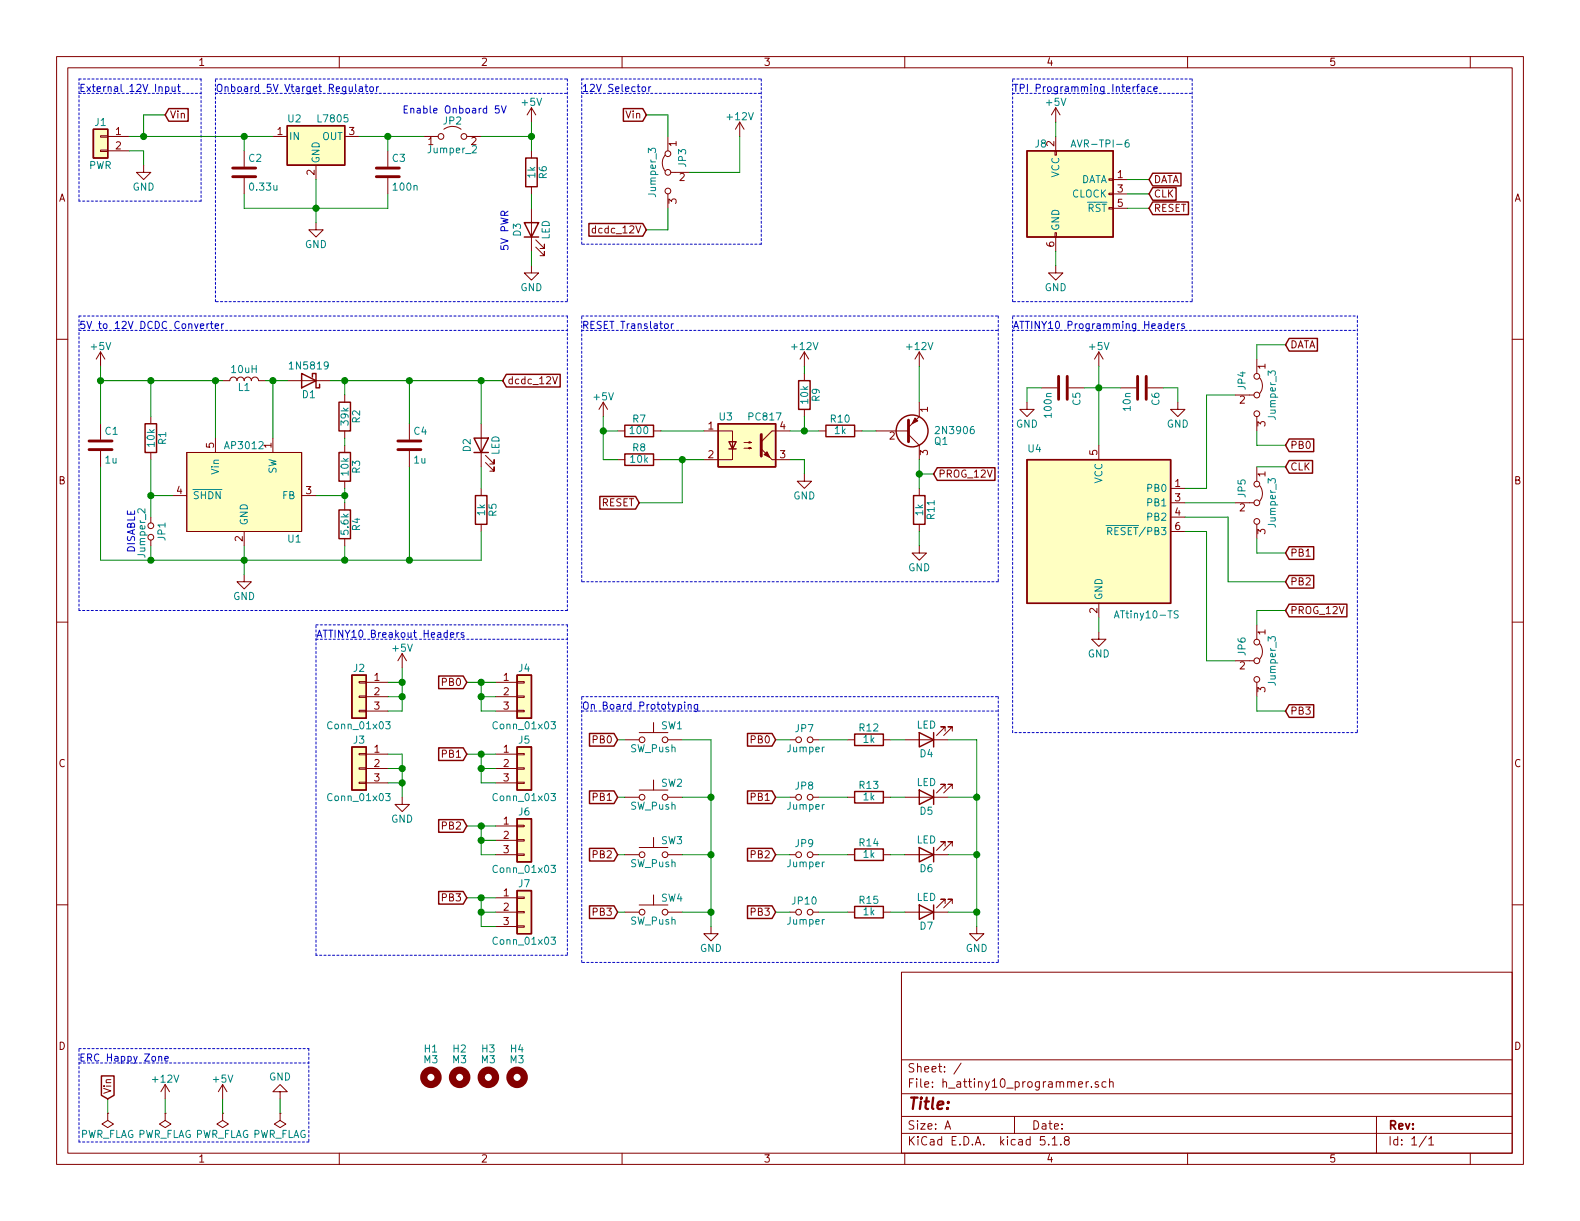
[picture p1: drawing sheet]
EESchema Schematic File Version 4
EELAYER 30 0
EELAYER END
$Descr A 11000 8500
encoding utf-8
Sheet 1 1
Title ""
Date ""
Rev ""
Comp ""
Comment1 ""
Comment2 ""
Comment3 ""
Comment4 ""
$EndDescr
$Comp
L Connector_Generic:Conn_01x02 J1
U 1 1
P 700 950
F 0 "J1" H 700 1050 50  0000 C CNN
F 1 "PWR" H 700 750 50  0000 C CNN
F 2 "TerminalBlock:TerminalBlock_bornier-2_P5.08mm" H 700 950 50  0001 C CNN
F 3 "~" H 700 950 50  0001 C CNN
	1    700  950 
	-1   0    0    -1  
$EndComp
$Comp
L power:GND #PWR02
U 1 1
P 1000 1150
F 0 "#PWR02" H 1000 900 50  0001 C CNN
F 1 "GND" H 1000 1000 50  0000 C CNN
F 2 "" H 1000 1150 50  0001 C CNN
F 3 "" H 1000 1150 50  0001 C CNN
	1    1000 1150
	1    0    0    -1  
$EndComp
Wire Wire Line
	900  1050 1000 1050
Wire Wire Line
	1000 1050 1000 1150
Text Notes 550  650  0    50   ~ 0
External 12V Input
Wire Notes Line
	550  650  1400 650 
Wire Notes Line
	1400 1400 550  1400
Wire Notes Line
	550  1400 550  550 
Wire Notes Line
	550  550  1400 550 
Wire Notes Line
	1400 550  1400 1400
$Comp
L power:+12V #PWR08
U 1 1
P 5150 950
F 0 "#PWR08" H 5150 800 50  0001 C CNN
F 1 "+12V" H 5150 1090 50  0000 C CNN
F 2 "" H 5150 950 50  0001 C CNN
F 3 "" H 5150 950 50  0001 C CNN
	1    5150 950 
	1    0    0    -1  
$EndComp
$Comp
L Regulator_Linear:L7805 U2
U 1 1
P 2200 950
F 0 "U2" H 2050 1075 50  0000 C CNN
F 1 "L7805" H 2200 1075 50  0000 L CNN
F 2 "Package_TO_SOT_THT:TO-220-3_Vertical" H 2225 800 50  0001 L CIN
F 3 "http://www.st.com/content/ccc/resource/technical/document/datasheet/41/4f/b3/b0/12/d4/47/88/CD00000444.pdf/files/CD00000444.pdf/jcr:content/translations/en.CD00000444.pdf" H 2200 900 50  0001 C CNN
	1    2200 950 
	1    0    0    -1  
$EndComp
$Comp
L Device:C C2
U 1 1
P 1700 1200
F 0 "C2" H 1725 1300 50  0000 L CNN
F 1 "0.33u" H 1725 1100 50  0000 L CNN
F 2 "Capacitor_THT:CP_Radial_D5.0mm_P2.50mm" H 1738 1050 50  0001 C CNN
F 3 "~" H 1700 1200 50  0001 C CNN
	1    1700 1200
	1    0    0    -1  
$EndComp
$Comp
L Device:C C3
U 1 1
P 2700 1200
F 0 "C3" H 2725 1300 50  0000 L CNN
F 1 "100n" H 2725 1100 50  0000 L CNN
F 2 "Capacitor_THT:C_Disc_D4.3mm_W1.9mm_P5.00mm" H 2738 1050 50  0001 C CNN
F 3 "~" H 2700 1200 50  0001 C CNN
	1    2700 1200
	1    0    0    -1  
$EndComp
Wire Wire Line
	1900 950  1700 950 
Wire Wire Line
	1700 950  1700 1050
Wire Wire Line
	2500 950  2700 950 
Wire Wire Line
	2700 950  2700 1050
Wire Wire Line
	2700 1350 2700 1450
Wire Wire Line
	2700 1450 2200 1450
Wire Wire Line
	1700 1450 1700 1350
Wire Wire Line
	2200 1250 2200 1450
Connection ~ 2200 1450
Wire Wire Line
	2200 1450 1700 1450
$Comp
L power:GND #PWR04
U 1 1
P 2200 1550
F 0 "#PWR04" H 2200 1300 50  0001 C CNN
F 1 "GND" H 2200 1400 50  0000 C CNN
F 2 "" H 2200 1550 50  0001 C CNN
F 3 "" H 2200 1550 50  0001 C CNN
	1    2200 1550
	1    0    0    -1  
$EndComp
Wire Wire Line
	2200 1550 2200 1450
Text Notes 1500 650  0    50   ~ 0
Onboard 5V Vtarget Regulator
Wire Wire Line
	3350 3250 3350 3400
Connection ~ 2850 2650
Wire Wire Line
	3350 2650 3350 2950
Wire Wire Line
	2850 2650 3350 2650
$Comp
L Device:R R5
U 1 1
P 3350 3550
F 0 "R5" V 3430 3550 50  0000 C CNN
F 1 "1k" V 3350 3550 50  0000 C CNN
F 2 "Resistor_THT:R_Axial_DIN0207_L6.3mm_D2.5mm_P10.16mm_Horizontal" V 3280 3550 50  0001 C CNN
F 3 "~" H 3350 3550 50  0001 C CNN
	1    3350 3550
	1    0    0    -1  
$EndComp
$Comp
L Device:LED D2
U 1 1
P 3350 3100
F 0 "D2" H 3350 3200 50  0000 C CNN
F 1 "LED" H 3350 3000 50  0000 C CNN
F 2 "LED_THT:LED_D5.0mm" H 3350 3100 50  0001 C CNN
F 3 "~" H 3350 3100 50  0001 C CNN
	1    3350 3100
	0    -1   -1   0   
$EndComp
Connection ~ 2400 2650
Wire Wire Line
	2850 2650 2850 2950
Wire Wire Line
	2400 2650 2850 2650
Wire Wire Line
	2300 2650 2400 2650
Connection ~ 1900 2650
Wire Wire Line
	1900 2650 2000 2650
$Comp
L Device:D_Schottky D1
U 1 1
P 2150 2650
F 0 "D1" H 2150 2750 50  0000 C CNN
F 1 "1N5819" H 2150 2550 50  0000 C CNN
F 2 "Diode_THT:D_DO-41_SOD81_P10.16mm_Horizontal" H 2150 2650 50  0001 C CNN
F 3 "~" H 2150 2650 50  0001 C CNN
	1    2150 2650
	-1   0    0    1   
$EndComp
Wire Wire Line
	2400 2650 2400 2750
Wire Wire Line
	2400 3450 2400 3400
Connection ~ 2400 3450
Wire Wire Line
	2200 3450 2400 3450
Wire Wire Line
	2400 3500 2400 3450
Wire Wire Line
	2400 3050 2400 3100
$Comp
L Device:R R4
U 1 1
P 2400 3650
F 0 "R4" V 2480 3650 50  0000 C CNN
F 1 "5.6k" V 2400 3650 50  0000 C CNN
F 2 "Resistor_THT:R_Axial_DIN0207_L6.3mm_D2.5mm_P10.16mm_Horizontal" V 2330 3650 50  0001 C CNN
F 3 "~" H 2400 3650 50  0001 C CNN
	1    2400 3650
	1    0    0    -1  
$EndComp
$Comp
L Device:R R3
U 1 1
P 2400 3250
F 0 "R3" V 2480 3250 50  0000 C CNN
F 1 "10k" V 2400 3250 50  0000 C CNN
F 2 "Resistor_THT:R_Axial_DIN0207_L6.3mm_D2.5mm_P10.16mm_Horizontal" V 2330 3250 50  0001 C CNN
F 3 "~" H 2400 3250 50  0001 C CNN
	1    2400 3250
	1    0    0    -1  
$EndComp
$Comp
L Device:R R2
U 1 1
P 2400 2900
F 0 "R2" V 2480 2900 50  0000 C CNN
F 1 "39k" V 2400 2900 50  0000 C CNN
F 2 "Resistor_THT:R_Axial_DIN0207_L6.3mm_D2.5mm_P10.16mm_Horizontal" V 2330 2900 50  0001 C CNN
F 3 "~" H 2400 2900 50  0001 C CNN
	1    2400 2900
	1    0    0    -1  
$EndComp
Wire Wire Line
	1200 3450 1050 3450
Wire Wire Line
	1900 2650 1900 3050
Wire Wire Line
	1850 2650 1900 2650
Wire Wire Line
	1500 2650 1550 2650
Connection ~ 1500 2650
Wire Wire Line
	1500 3050 1500 2650
Wire Wire Line
	700  2650 700  2950
Connection ~ 700  2650
$Comp
L pl_diodesInc_dcdc:AP3012 U1
U 1 1
P 1700 3300
F 0 "U1" H 2050 2850 50  0000 C CNN
F 1 "AP3012" H 1700 3500 50  0000 C CNN
F 2 "Package_TO_SOT_SMD:SOT-23-5" H 1650 3300 50  0001 C CNN
F 3 "https://www.diodes.com/assets/Datasheets/AP3012.pdf" H 1650 3300 50  0001 C CNN
	1    1700 3300
	1    0    0    -1  
$EndComp
$Comp
L Device:L L1
U 1 1
P 1700 2650
F 0 "L1" V 1650 2650 50  0000 C CNN
F 1 "10uH" V 1775 2650 50  0000 C CNN
F 2 "pl_inductor:sumida_cdrh2d11" H 1700 2650 50  0001 C CNN
F 3 "http://products.sumida.com/products/pdf/CDRH2D11HP.pdf" H 1700 2650 50  0001 C CNN
	1    1700 2650
	0    1    -1   0   
$EndComp
Wire Wire Line
	700  2550 700  2650
Text Notes 550  2300 0    50   ~ 0
5V to 12V DCDC Converter
$Comp
L Device:C C1
U 1 1
P 700 3100
F 0 "C1" H 725 3200 50  0000 L CNN
F 1 "1u" H 725 3000 50  0000 L CNN
F 2 "Capacitor_SMD:C_0805_2012Metric_Pad1.18x1.45mm_HandSolder" H 738 2950 50  0001 C CNN
F 3 "~" H 700 3100 50  0001 C CNN
	1    700  3100
	1    0    0    -1  
$EndComp
$Comp
L Device:C C4
U 1 1
P 2850 3100
F 0 "C4" H 2875 3200 50  0000 L CNN
F 1 "1u" H 2875 3000 50  0000 L CNN
F 2 "Capacitor_SMD:C_0805_2012Metric_Pad1.18x1.45mm_HandSolder" H 2888 2950 50  0001 C CNN
F 3 "~" H 2850 3100 50  0001 C CNN
	1    2850 3100
	1    0    0    -1  
$EndComp
$Comp
L power:+5V #PWR01
U 1 1
P 700 2550
F 0 "#PWR01" H 700 2400 50  0001 C CNN
F 1 "+5V" H 700 2690 50  0000 C CNN
F 2 "" H 700 2550 50  0001 C CNN
F 3 "" H 700 2550 50  0001 C CNN
	1    700  2550
	1    0    0    -1  
$EndComp
Text GLabel 1150 800  2    50   Input ~ 0
Vin
Text GLabel 4500 800  0    50   Input ~ 0
Vin
Text GLabel 3500 2650 2    50   Input ~ 0
dcdc_12V
Wire Wire Line
	3350 2650 3500 2650
Connection ~ 3350 2650
Wire Notes Line
	550  2300 3950 2300
Wire Notes Line
	3950 4250 550  4250
Wire Notes Line
	550  4250 550  2200
Wire Notes Line
	550  2200 3950 2200
Wire Notes Line
	3950 2200 3950 4250
Wire Wire Line
	4800 1200 5150 1200
Wire Wire Line
	5150 1200 5150 950 
Wire Wire Line
	4500 800  4650 800 
Wire Wire Line
	4650 800  4650 950 
Text GLabel 4500 1600 0    50   Input ~ 0
dcdc_12V
Wire Wire Line
	4650 1450 4650 1600
Wire Wire Line
	4650 1600 4500 1600
Text Notes 4050 650  0    50   ~ 0
12V Selector
Wire Notes Line
	4050 650  5300 650 
Wire Notes Line
	5300 1700 4050 1700
Wire Notes Line
	4050 1700 4050 550 
Wire Notes Line
	4050 550  5300 550 
Wire Notes Line
	5300 550  5300 1700
Wire Wire Line
	3700 850  3700 950 
Text Notes 3550 1750 1    50   ~ 0
5V PWR
Wire Wire Line
	3700 1350 3700 1450
$Comp
L Device:R R6
U 1 1
P 3700 1200
F 0 "R6" V 3780 1200 50  0000 C CNN
F 1 "1k" V 3700 1200 50  0000 C CNN
F 2 "Resistor_THT:R_Axial_DIN0207_L6.3mm_D2.5mm_P10.16mm_Horizontal" V 3630 1200 50  0001 C CNN
F 3 "~" H 3700 1200 50  0001 C CNN
	1    3700 1200
	1    0    0    -1  
$EndComp
Wire Wire Line
	3700 1850 3700 1750
$Comp
L power:GND #PWR06
U 1 1
P 3700 1850
F 0 "#PWR06" H 3700 1600 50  0001 C CNN
F 1 "GND" H 3700 1700 50  0000 C CNN
F 2 "" H 3700 1850 50  0001 C CNN
F 3 "" H 3700 1850 50  0001 C CNN
	1    3700 1850
	1    0    0    -1  
$EndComp
$Comp
L Device:LED D3
U 1 1
P 3700 1600
F 0 "D3" H 3700 1700 50  0000 C CNN
F 1 "LED" H 3700 1500 50  0000 C CNN
F 2 "LED_THT:LED_D5.0mm" H 3700 1600 50  0001 C CNN
F 3 "~" H 3700 1600 50  0001 C CNN
	1    3700 1600
	0    -1   -1   0   
$EndComp
$Comp
L power:+5V #PWR05
U 1 1
P 3700 850
F 0 "#PWR05" H 3700 700 50  0001 C CNN
F 1 "+5V" H 3700 990 50  0000 C CNN
F 2 "" H 3700 850 50  0001 C CNN
F 3 "" H 3700 850 50  0001 C CNN
	1    3700 850 
	1    0    0    -1  
$EndComp
Text Notes 2800 800  0    50   ~ 0
Enable Onboard 5V
Wire Notes Line
	1500 650  3950 650 
Wire Notes Line
	3950 2100 1500 2100
Wire Notes Line
	1500 2100 1500 550 
Wire Notes Line
	1500 550  3950 550 
Wire Notes Line
	3950 550  3950 2100
Wire Wire Line
	900  950  1000 950 
Wire Wire Line
	1150 800  1000 800 
Wire Wire Line
	1000 800  1000 950 
Wire Wire Line
	1000 950  1700 950 
Connection ~ 1000 950 
Connection ~ 1700 950 
Wire Wire Line
	2950 950  2700 950 
Connection ~ 2700 950 
Wire Wire Line
	3350 950  3700 950 
Connection ~ 3700 950 
Wire Wire Line
	3700 950  3700 1050
Wire Wire Line
	8200 2700 8100 2700
Wire Wire Line
	8200 2800 8200 2700
$Comp
L power:GND #PWR021
U 1 1
P 8200 2800
F 0 "#PWR021" H 8200 2550 50  0001 C CNN
F 1 "GND" H 8200 2650 50  0000 C CNN
F 2 "" H 8200 2800 50  0001 C CNN
F 3 "" H 8200 2800 50  0001 C CNN
	1    8200 2800
	1    0    0    -1  
$EndComp
Wire Wire Line
	7650 2700 7800 2700
$Comp
L Device:C C6
U 1 1
P 7950 2700
F 0 "C6" H 7975 2800 50  0000 L CNN
F 1 "10n" H 7975 2600 50  0000 L CNN
F 2 "Capacitor_SMD:C_0805_2012Metric_Pad1.18x1.45mm_HandSolder" H 7988 2550 50  0001 C CNN
F 3 "~" H 7950 2700 50  0001 C CNN
	1    7950 2700
	0    1    1    0   
$EndComp
Wire Wire Line
	7150 2700 7250 2700
Wire Wire Line
	7150 2800 7150 2700
$Comp
L power:GND #PWR015
U 1 1
P 7150 2800
F 0 "#PWR015" H 7150 2550 50  0001 C CNN
F 1 "GND" H 7150 2650 50  0000 C CNN
F 2 "" H 7150 2800 50  0001 C CNN
F 3 "" H 7150 2800 50  0001 C CNN
	1    7150 2800
	1    0    0    -1  
$EndComp
Wire Wire Line
	7650 2700 7650 3100
Connection ~ 7650 2700
Wire Wire Line
	7550 2700 7650 2700
$Comp
L Device:C C5
U 1 1
P 7400 2700
F 0 "C5" H 7425 2800 50  0000 L CNN
F 1 "100n" H 7425 2600 50  0000 L CNN
F 2 "Capacitor_SMD:C_0805_2012Metric_Pad1.18x1.45mm_HandSolder" H 7438 2550 50  0001 C CNN
F 3 "~" H 7400 2700 50  0001 C CNN
	1    7400 2700
	0    1    1    0   
$EndComp
Wire Notes Line
	9450 2200 9450 5100
Wire Notes Line
	7050 2200 9450 2200
Wire Notes Line
	7050 5100 7050 2200
Wire Notes Line
	9450 5100 7050 5100
Wire Notes Line
	7050 2300 9450 2300
Text Notes 7050 2300 0    50   ~ 0
ATTINY10 Programming Headers
Wire Wire Line
	8400 4600 8600 4600
Wire Wire Line
	8400 3700 8400 4600
Wire Wire Line
	8250 3700 8400 3700
Wire Wire Line
	8400 3400 8250 3400
Wire Wire Line
	8400 2750 8400 3400
Wire Wire Line
	8600 2750 8400 2750
Wire Wire Line
	8250 3500 8600 3500
Wire Wire Line
	7650 4400 7650 4300
$Comp
L power:GND #PWR019
U 1 1
P 7650 4400
F 0 "#PWR019" H 7650 4150 50  0001 C CNN
F 1 "GND" H 7650 4250 50  0000 C CNN
F 2 "" H 7650 4400 50  0001 C CNN
F 3 "" H 7650 4400 50  0001 C CNN
	1    7650 4400
	1    0    0    -1  
$EndComp
Wire Wire Line
	7650 2550 7650 2700
$Comp
L power:+5V #PWR018
U 1 1
P 7650 2550
F 0 "#PWR018" H 7650 2400 50  0001 C CNN
F 1 "+5V" H 7650 2690 50  0000 C CNN
F 2 "" H 7650 2550 50  0001 C CNN
F 3 "" H 7650 2550 50  0001 C CNN
	1    7650 2550
	1    0    0    -1  
$EndComp
$Comp
L MCU_Microchip_ATtiny:ATtiny10-TS U4
U 1 1
P 7650 3700
F 0 "U4" H 7150 4250 50  0000 L BNN
F 1 "ATtiny10-TS" H 7750 3150 50  0000 L TNN
F 2 "Package_DIP:DIP-6_W7.62mm" H 7650 3700 50  0001 C CIN
F 3 "http://ww1.microchip.com/downloads/en/DeviceDoc/Atmel-8127-AVR-8-bit-Microcontroller-ATtiny4-ATtiny5-ATtiny9-ATtiny10_Datasheet.pdf" H 7650 3700 50  0001 C CNN
	1    7650 3700
	1    0    0    -1  
$EndComp
Wire Wire Line
	8750 4950 8950 4950
Wire Wire Line
	8750 4850 8750 4950
Wire Wire Line
	8750 4250 8950 4250
Wire Wire Line
	8750 4350 8750 4250
Wire Wire Line
	8750 3250 8950 3250
Wire Wire Line
	8750 3100 8950 3100
Wire Wire Line
	8750 3000 8750 3100
Wire Wire Line
	8750 2400 8750 2500
Wire Wire Line
	8950 2400 8750 2400
Wire Wire Line
	8750 3850 8750 3750
Wire Wire Line
	8950 3850 8750 3850
$Comp
L Jumper:Jumper_3_Bridged12 JP6
U 1 1
P 8750 4600
F 0 "JP6" H 8650 4500 50  0000 C CNN
F 1 "Jumper_3" H 8750 4710 50  0000 C CNN
F 2 "Connector_PinHeader_2.54mm:PinHeader_1x03_P2.54mm_Vertical" H 8750 4600 50  0001 C CNN
F 3 "~" H 8750 4600 50  0001 C CNN
	1    8750 4600
	0    1    1    0   
$EndComp
$Comp
L Jumper:Jumper_3_Bridged12 JP5
U 1 1
P 8750 3500
F 0 "JP5" H 8650 3400 50  0000 C CNN
F 1 "Jumper_3" H 8750 3610 50  0000 C CNN
F 2 "Connector_PinHeader_2.54mm:PinHeader_1x03_P2.54mm_Vertical" H 8750 3500 50  0001 C CNN
F 3 "~" H 8750 3500 50  0001 C CNN
	1    8750 3500
	0    1    1    0   
$EndComp
$Comp
L Jumper:Jumper_3_Bridged12 JP4
U 1 1
P 8750 2750
F 0 "JP4" H 8650 2650 50  0000 C CNN
F 1 "Jumper_3" H 8750 2860 50  0000 C CNN
F 2 "Connector_PinHeader_2.54mm:PinHeader_1x03_P2.54mm_Vertical" H 8750 2750 50  0001 C CNN
F 3 "~" H 8750 2750 50  0001 C CNN
	1    8750 2750
	0    1    1    0   
$EndComp
Wire Notes Line
	6950 2200 6950 4050
Wire Notes Line
	4050 2200 6950 2200
Wire Notes Line
	4050 4050 4050 2200
Wire Notes Line
	6950 4050 4050 4050
Wire Notes Line
	4050 2300 6950 2300
Text Notes 4050 2300 0    50   ~ 0
RESET Translator
Wire Wire Line
	6400 3300 6400 3400
Connection ~ 6400 3300
Wire Wire Line
	6400 3300 6500 3300
Wire Wire Line
	6400 3200 6400 3300
Wire Wire Line
	6400 3800 6400 3700
$Comp
L power:GND #PWR014
U 1 1
P 6400 3800
F 0 "#PWR014" H 6400 3550 50  0001 C CNN
F 1 "GND" H 6400 3650 50  0000 C CNN
F 2 "" H 6400 3800 50  0001 C CNN
F 3 "" H 6400 3800 50  0001 C CNN
	1    6400 3800
	1    0    0    -1  
$EndComp
$Comp
L Device:R R11
U 1 1
P 6400 3550
F 0 "R11" V 6480 3550 50  0000 C CNN
F 1 "1k" V 6400 3550 50  0000 C CNN
F 2 "Resistor_THT:R_Axial_DIN0207_L6.3mm_D2.5mm_P10.16mm_Horizontal" V 6330 3550 50  0001 C CNN
F 3 "~" H 6400 3550 50  0001 C CNN
	1    6400 3550
	1    0    0    -1  
$EndComp
$Comp
L power:+12V #PWR013
U 1 1
P 6400 2550
F 0 "#PWR013" H 6400 2400 50  0001 C CNN
F 1 "+12V" H 6400 2690 50  0000 C CNN
F 2 "" H 6400 2550 50  0001 C CNN
F 3 "" H 6400 2550 50  0001 C CNN
	1    6400 2550
	1    0    0    -1  
$EndComp
Wire Wire Line
	5600 2550 5600 2600
Wire Wire Line
	6000 3000 6100 3000
Wire Wire Line
	6400 2800 6400 2550
$Comp
L power:+12V #PWR09
U 1 1
P 5600 2550
F 0 "#PWR09" H 5600 2400 50  0001 C CNN
F 1 "+12V" H 5600 2690 50  0000 C CNN
F 2 "" H 5600 2550 50  0001 C CNN
F 3 "" H 5600 2550 50  0001 C CNN
	1    5600 2550
	1    0    0    -1  
$EndComp
Wire Wire Line
	5600 3000 5700 3000
Connection ~ 5600 3000
Wire Wire Line
	5600 2900 5600 3000
Wire Wire Line
	5500 3000 5600 3000
$Comp
L Device:R R9
U 1 1
P 5600 2750
F 0 "R9" V 5680 2750 50  0000 C CNN
F 1 "10k" V 5600 2750 50  0000 C CNN
F 2 "Resistor_THT:R_Axial_DIN0207_L6.3mm_D2.5mm_P10.16mm_Horizontal" V 5530 2750 50  0001 C CNN
F 3 "~" H 5600 2750 50  0001 C CNN
	1    5600 2750
	1    0    0    -1  
$EndComp
$Comp
L Device:R R10
U 1 1
P 5850 3000
F 0 "R10" V 5930 3000 50  0000 C CNN
F 1 "1k" V 5850 3000 50  0000 C CNN
F 2 "Resistor_THT:R_Axial_DIN0207_L6.3mm_D2.5mm_P10.16mm_Horizontal" V 5780 3000 50  0001 C CNN
F 3 "~" H 5850 3000 50  0001 C CNN
	1    5850 3000
	0    -1   -1   0   
$EndComp
$Comp
L Transistor_BJT:2N3906 Q1
U 1 1
P 6300 3000
F 0 "Q1" H 6500 3075 50  0000 L CNN
F 1 "2N3906" H 6500 3000 50  0000 L CNN
F 2 "Package_TO_SOT_THT:TO-92_Inline_Wide" H 6500 2925 50  0001 L CIN
F 3 "https://www.onsemi.com/pub/Collateral/2N3906-D.PDF" H 6300 3000 50  0001 L CNN
	1    6300 3000
	1    0    0    1   
$EndComp
Wire Wire Line
	7850 1250 8000 1250
Wire Wire Line
	7850 1350 8000 1350
Wire Wire Line
	8000 1450 7850 1450
Wire Notes Line
	8300 550  8300 2100
Wire Notes Line
	7050 550  8300 550 
Wire Notes Line
	7050 2100 7050 550 
Wire Notes Line
	8300 2100 7050 2100
Wire Notes Line
	7050 650  8300 650 
Text Notes 7050 650  0    50   ~ 0
TPI Programming Interface
Wire Wire Line
	4750 3200 4900 3200
Connection ~ 4750 3200
Wire Wire Line
	4750 3500 4450 3500
Wire Wire Line
	4750 3200 4750 3500
Connection ~ 4200 3000
Wire Wire Line
	4200 3200 4200 3000
Wire Wire Line
	4300 3200 4200 3200
Wire Wire Line
	4600 3200 4750 3200
$Comp
L Device:R R8
U 1 1
P 4450 3200
F 0 "R8" V 4530 3200 50  0000 C CNN
F 1 "10k" V 4450 3200 50  0000 C CNN
F 2 "Resistor_THT:R_Axial_DIN0207_L6.3mm_D2.5mm_P10.16mm_Horizontal" V 4380 3200 50  0001 C CNN
F 3 "~" H 4450 3200 50  0001 C CNN
	1    4450 3200
	0    -1   -1   0   
$EndComp
Wire Wire Line
	4200 3000 4300 3000
Wire Wire Line
	4200 2900 4200 3000
$Comp
L power:+5V #PWR07
U 1 1
P 4200 2900
F 0 "#PWR07" H 4200 2750 50  0001 C CNN
F 1 "+5V" H 4200 3040 50  0000 C CNN
F 2 "" H 4200 2900 50  0001 C CNN
F 3 "" H 4200 2900 50  0001 C CNN
	1    4200 2900
	1    0    0    -1  
$EndComp
Wire Wire Line
	4600 3000 4900 3000
$Comp
L Device:R R7
U 1 1
P 4450 3000
F 0 "R7" V 4530 3000 50  0000 C CNN
F 1 "100" V 4450 3000 50  0000 C CNN
F 2 "Resistor_THT:R_Axial_DIN0207_L6.3mm_D2.5mm_P10.16mm_Horizontal" V 4380 3000 50  0001 C CNN
F 3 "~" H 4450 3000 50  0001 C CNN
	1    4450 3000
	0    -1   -1   0   
$EndComp
Wire Wire Line
	5600 3200 5500 3200
Wire Wire Line
	5600 3300 5600 3200
$Comp
L power:GND #PWR010
U 1 1
P 5600 3300
F 0 "#PWR010" H 5600 3050 50  0001 C CNN
F 1 "GND" H 5600 3150 50  0000 C CNN
F 2 "" H 5600 3300 50  0001 C CNN
F 3 "" H 5600 3300 50  0001 C CNN
	1    5600 3300
	1    0    0    -1  
$EndComp
$Comp
L Connector:AVR-TPI-6 J8
U 1 1
P 7450 1350
F 0 "J8" H 7200 1700 50  0000 L CNN
F 1 "AVR-TPI-6" H 7450 1700 50  0000 L CNN
F 2 "Connector_PinHeader_2.54mm:PinHeader_2x03_P2.54mm_Vertical" V 7200 1300 50  0001 C CNN
F 3 " ~" H 6175 800 50  0001 C CNN
	1    7450 1350
	1    0    0    -1  
$EndComp
Wire Wire Line
	7350 1850 7350 1750
$Comp
L power:GND #PWR017
U 1 1
P 7350 1850
F 0 "#PWR017" H 7350 1600 50  0001 C CNN
F 1 "GND" H 7350 1700 50  0000 C CNN
F 2 "" H 7350 1850 50  0001 C CNN
F 3 "" H 7350 1850 50  0001 C CNN
	1    7350 1850
	1    0    0    -1  
$EndComp
Wire Wire Line
	7350 950  7350 850 
$Comp
L power:+5V #PWR016
U 1 1
P 7350 850
F 0 "#PWR016" H 7350 700 50  0001 C CNN
F 1 "+5V" H 7350 990 50  0000 C CNN
F 2 "" H 7350 850 50  0001 C CNN
F 3 "" H 7350 850 50  0001 C CNN
	1    7350 850 
	1    0    0    -1  
$EndComp
$Comp
L Isolator:PC817 U3
U 1 1
P 5200 3100
F 0 "U3" H 5000 3300 50  0000 L CNN
F 1 "PC817" H 5200 3300 50  0000 L CNN
F 2 "Package_DIP:DIP-4_W7.62mm" H 5000 2900 50  0001 L CIN
F 3 "http://www.soselectronic.cz/a_info/resource/d/pc817.pdf" H 5200 3100 50  0001 L CNN
	1    5200 3100
	1    0    0    -1  
$EndComp
Wire Notes Line
	3950 4350 3950 6650
Wire Notes Line
	2200 4350 3950 4350
Wire Notes Line
	2200 6650 2200 4350
Wire Notes Line
	3950 6650 2200 6650
Wire Notes Line
	2200 4450 3950 4450
Wire Notes Line
	6950 4850 6950 6700
Wire Notes Line
	4050 4850 6950 4850
Wire Notes Line
	4050 6700 4050 4850
Wire Notes Line
	6950 6700 4050 6700
Wire Notes Line
	4050 4950 6950 4950
Wire Wire Line
	6800 6350 6800 5950
Connection ~ 6800 6350
Wire Wire Line
	6600 6350 6800 6350
Wire Wire Line
	6800 5950 6800 5550
Connection ~ 6800 5950
Wire Wire Line
	6600 5950 6800 5950
Wire Wire Line
	6800 5550 6800 5150
Connection ~ 6800 5550
Wire Wire Line
	6600 5550 6800 5550
Wire Wire Line
	6800 5150 6600 5150
Wire Wire Line
	6800 6450 6800 6350
$Comp
L power:GND #PWR022
U 1 1
P 6800 6450
F 0 "#PWR022" H 6800 6200 50  0001 C CNN
F 1 "GND" H 6800 6300 50  0000 C CNN
F 2 "" H 6800 6450 50  0001 C CNN
F 3 "" H 6800 6450 50  0001 C CNN
	1    6800 6450
	1    0    0    -1  
$EndComp
Wire Wire Line
	6200 6350 6300 6350
Wire Wire Line
	6200 5950 6300 5950
Wire Wire Line
	6200 5550 6300 5550
Wire Wire Line
	6200 5150 6300 5150
Wire Wire Line
	5700 6350 5900 6350
Wire Wire Line
	5700 5950 5900 5950
Wire Wire Line
	5700 5550 5900 5550
Wire Wire Line
	5700 5150 5900 5150
$Comp
L Device:R R15
U 1 1
P 6050 6350
F 0 "R15" V 6130 6350 50  0000 C CNN
F 1 "1k" V 6050 6350 50  0000 C CNN
F 2 "Resistor_THT:R_Axial_DIN0207_L6.3mm_D2.5mm_P10.16mm_Horizontal" V 5980 6350 50  0001 C CNN
F 3 "~" H 6050 6350 50  0001 C CNN
	1    6050 6350
	0    -1   -1   0   
$EndComp
$Comp
L Device:R R14
U 1 1
P 6050 5950
F 0 "R14" V 6130 5950 50  0000 C CNN
F 1 "1k" V 6050 5950 50  0000 C CNN
F 2 "Resistor_THT:R_Axial_DIN0207_L6.3mm_D2.5mm_P10.16mm_Horizontal" V 5980 5950 50  0001 C CNN
F 3 "~" H 6050 5950 50  0001 C CNN
	1    6050 5950
	0    -1   -1   0   
$EndComp
$Comp
L Device:R R13
U 1 1
P 6050 5550
F 0 "R13" V 6130 5550 50  0000 C CNN
F 1 "1k" V 6050 5550 50  0000 C CNN
F 2 "Resistor_THT:R_Axial_DIN0207_L6.3mm_D2.5mm_P10.16mm_Horizontal" V 5980 5550 50  0001 C CNN
F 3 "~" H 6050 5550 50  0001 C CNN
	1    6050 5550
	0    -1   -1   0   
$EndComp
$Comp
L Device:R R12
U 1 1
P 6050 5150
F 0 "R12" V 6130 5150 50  0000 C CNN
F 1 "1k" V 6050 5150 50  0000 C CNN
F 2 "Resistor_THT:R_Axial_DIN0207_L6.3mm_D2.5mm_P10.16mm_Horizontal" V 5980 5150 50  0001 C CNN
F 3 "~" H 6050 5150 50  0001 C CNN
	1    6050 5150
	0    -1   -1   0   
$EndComp
Wire Wire Line
	4300 6350 4350 6350
Wire Wire Line
	4300 5950 4350 5950
Wire Wire Line
	4300 5550 4350 5550
Wire Wire Line
	4300 5150 4350 5150
Wire Wire Line
	4950 6350 4950 5950
Connection ~ 4950 6350
Wire Wire Line
	4750 6350 4950 6350
Wire Wire Line
	4950 5950 4950 5550
Connection ~ 4950 5950
Wire Wire Line
	4750 5950 4950 5950
Wire Wire Line
	4950 5550 4950 5150
Connection ~ 4950 5550
Wire Wire Line
	4750 5550 4950 5550
Wire Wire Line
	4950 5150 4750 5150
Wire Wire Line
	4950 6450 4950 6350
$Comp
L power:GND #PWR020
U 1 1
P 4950 6450
F 0 "#PWR020" H 4950 6200 50  0001 C CNN
F 1 "GND" H 4950 6300 50  0000 C CNN
F 2 "" H 4950 6450 50  0001 C CNN
F 3 "" H 4950 6450 50  0001 C CNN
	1    4950 6450
	1    0    0    -1  
$EndComp
Text Notes 2200 4450 0    50   ~ 0
ATTINY10 Breakout Headers
Wire Wire Line
	2800 5350 2800 5450
Connection ~ 2800 5350
Wire Wire Line
	2700 5350 2800 5350
Wire Wire Line
	2800 5450 2800 5550
Connection ~ 2800 5450
Wire Wire Line
	2700 5450 2800 5450
Wire Wire Line
	2800 5250 2800 5350
Wire Wire Line
	2700 5250 2800 5250
$Comp
L power:GND #PWR012
U 1 1
P 2800 5550
F 0 "#PWR012" H 2800 5300 50  0001 C CNN
F 1 "GND" H 2800 5400 50  0000 C CNN
F 2 "" H 2800 5550 50  0001 C CNN
F 3 "" H 2800 5550 50  0001 C CNN
	1    2800 5550
	1    0    0    -1  
$EndComp
Wire Wire Line
	2800 4850 2800 4950
Connection ~ 2800 4850
Wire Wire Line
	2700 4850 2800 4850
Connection ~ 2800 4750
Wire Wire Line
	2800 4950 2700 4950
Wire Wire Line
	2800 4750 2800 4850
Wire Wire Line
	2800 4750 2800 4650
Wire Wire Line
	2700 4750 2800 4750
$Comp
L power:+5V #PWR011
U 1 1
P 2800 4650
F 0 "#PWR011" H 2800 4500 50  0001 C CNN
F 1 "+5V" H 2800 4790 50  0000 C CNN
F 2 "" H 2800 4650 50  0001 C CNN
F 3 "" H 2800 4650 50  0001 C CNN
	1    2800 4650
	1    0    0    -1  
$EndComp
$Comp
L Connector_Generic:Conn_01x03 J3
U 1 1
P 2500 5350
F 0 "J3" H 2500 5550 50  0000 C CNN
F 1 "Conn_01x03" H 2500 5150 50  0000 C CNN
F 2 "Connector_PinHeader_2.54mm:PinHeader_1x03_P2.54mm_Vertical" H 2500 5350 50  0001 C CNN
F 3 "~" H 2500 5350 50  0001 C CNN
	1    2500 5350
	-1   0    0    -1  
$EndComp
$Comp
L Connector_Generic:Conn_01x03 J2
U 1 1
P 2500 4850
F 0 "J2" H 2500 5050 50  0000 C CNN
F 1 "Conn_01x03" H 2500 4650 50  0000 C CNN
F 2 "Connector_PinHeader_2.54mm:PinHeader_1x03_P2.54mm_Vertical" H 2500 4850 50  0001 C CNN
F 3 "~" H 2500 4850 50  0001 C CNN
	1    2500 4850
	-1   0    0    -1  
$EndComp
Wire Wire Line
	3350 4850 3350 4750
Connection ~ 3350 4850
Wire Wire Line
	3450 4850 3350 4850
Connection ~ 3350 4750
Wire Wire Line
	3450 4750 3350 4750
Wire Wire Line
	3350 4750 3250 4750
Wire Wire Line
	3350 4950 3350 4850
Wire Wire Line
	3450 4950 3350 4950
Wire Wire Line
	3350 5350 3350 5250
Connection ~ 3350 5350
Wire Wire Line
	3450 5350 3350 5350
Wire Wire Line
	3350 5250 3450 5250
Connection ~ 3350 5250
Wire Wire Line
	3350 5450 3350 5350
Wire Wire Line
	3450 5450 3350 5450
Wire Wire Line
	3250 5250 3350 5250
Connection ~ 3350 5850
Wire Wire Line
	3350 5950 3350 5850
Wire Wire Line
	3450 5950 3350 5950
Wire Wire Line
	3350 5750 3250 5750
Connection ~ 3350 5750
Wire Wire Line
	3350 5850 3350 5750
Wire Wire Line
	3450 5850 3350 5850
Wire Wire Line
	3450 5750 3350 5750
Wire Wire Line
	3350 6350 3350 6250
Connection ~ 3350 6350
Wire Wire Line
	3450 6350 3350 6350
Wire Wire Line
	3350 6250 3450 6250
Connection ~ 3350 6250
Wire Wire Line
	3350 6450 3350 6350
Wire Wire Line
	3450 6450 3350 6450
Wire Wire Line
	3250 6250 3350 6250
Text Notes 4050 4950 0    50   ~ 0
On Board Prototyping
$Comp
L Connector_Generic:Conn_01x03 J4
U 1 1
P 3650 4850
F 0 "J4" H 3650 5050 50  0000 C CNN
F 1 "Conn_01x03" H 3650 4650 50  0000 C CNN
F 2 "Connector_PinHeader_2.54mm:PinHeader_1x03_P2.54mm_Vertical" H 3650 4850 50  0001 C CNN
F 3 "~" H 3650 4850 50  0001 C CNN
	1    3650 4850
	1    0    0    -1  
$EndComp
$Comp
L Connector_Generic:Conn_01x03 J7
U 1 1
P 3650 6350
F 0 "J7" H 3650 6550 50  0000 C CNN
F 1 "Conn_01x03" H 3650 6150 50  0000 C CNN
F 2 "Connector_PinHeader_2.54mm:PinHeader_1x03_P2.54mm_Vertical" H 3650 6350 50  0001 C CNN
F 3 "~" H 3650 6350 50  0001 C CNN
	1    3650 6350
	1    0    0    -1  
$EndComp
$Comp
L Connector_Generic:Conn_01x03 J6
U 1 1
P 3650 5850
F 0 "J6" H 3650 6050 50  0000 C CNN
F 1 "Conn_01x03" H 3650 5650 50  0000 C CNN
F 2 "Connector_PinHeader_2.54mm:PinHeader_1x03_P2.54mm_Vertical" H 3650 5850 50  0001 C CNN
F 3 "~" H 3650 5850 50  0001 C CNN
	1    3650 5850
	1    0    0    -1  
$EndComp
$Comp
L Connector_Generic:Conn_01x03 J5
U 1 1
P 3650 5350
F 0 "J5" H 3650 5550 50  0000 C CNN
F 1 "Conn_01x03" H 3650 5150 50  0000 C CNN
F 2 "Connector_PinHeader_2.54mm:PinHeader_1x03_P2.54mm_Vertical" H 3650 5350 50  0001 C CNN
F 3 "~" H 3650 5350 50  0001 C CNN
	1    3650 5350
	1    0    0    -1  
$EndComp
$Comp
L Device:LED D7
U 1 1
P 6450 6350
F 0 "D7" H 6450 6450 50  0000 C CNN
F 1 "LED" H 6450 6250 50  0000 C CNN
F 2 "LED_THT:LED_D5.0mm" H 6450 6350 50  0001 C CNN
F 3 "~" H 6450 6350 50  0001 C CNN
	1    6450 6350
	-1   0    0    1   
$EndComp
$Comp
L Device:LED D6
U 1 1
P 6450 5950
F 0 "D6" H 6450 6050 50  0000 C CNN
F 1 "LED" H 6450 5850 50  0000 C CNN
F 2 "LED_THT:LED_D5.0mm" H 6450 5950 50  0001 C CNN
F 3 "~" H 6450 5950 50  0001 C CNN
	1    6450 5950
	-1   0    0    1   
$EndComp
$Comp
L Device:LED D5
U 1 1
P 6450 5550
F 0 "D5" H 6450 5650 50  0000 C CNN
F 1 "LED" H 6450 5450 50  0000 C CNN
F 2 "LED_THT:LED_D5.0mm" H 6450 5550 50  0001 C CNN
F 3 "~" H 6450 5550 50  0001 C CNN
	1    6450 5550
	-1   0    0    1   
$EndComp
$Comp
L Device:LED D4
U 1 1
P 6450 5150
F 0 "D4" H 6450 5250 50  0000 C CNN
F 1 "LED" H 6450 5050 50  0000 C CNN
F 2 "LED_THT:LED_D5.0mm" H 6450 5150 50  0001 C CNN
F 3 "~" H 6450 5150 50  0001 C CNN
	1    6450 5150
	-1   0    0    1   
$EndComp
$Comp
L Switch:SW_Push SW4
U 1 1
P 4550 6350
F 0 "SW4" H 4600 6450 50  0000 L CNN
F 1 "SW_Push" H 4550 6290 50  0000 C CNN
F 2 "Button_Switch_THT:SW_PUSH_6mm" H 4550 6550 50  0001 C CNN
F 3 "~" H 4550 6550 50  0001 C CNN
	1    4550 6350
	1    0    0    -1  
$EndComp
$Comp
L Switch:SW_Push SW3
U 1 1
P 4550 5950
F 0 "SW3" H 4600 6050 50  0000 L CNN
F 1 "SW_Push" H 4550 5890 50  0000 C CNN
F 2 "Button_Switch_THT:SW_PUSH_6mm" H 4550 6150 50  0001 C CNN
F 3 "~" H 4550 6150 50  0001 C CNN
	1    4550 5950
	1    0    0    -1  
$EndComp
$Comp
L Switch:SW_Push SW2
U 1 1
P 4550 5550
F 0 "SW2" H 4600 5650 50  0000 L CNN
F 1 "SW_Push" H 4550 5490 50  0000 C CNN
F 2 "Button_Switch_THT:SW_PUSH_6mm" H 4550 5750 50  0001 C CNN
F 3 "~" H 4550 5750 50  0001 C CNN
	1    4550 5550
	1    0    0    -1  
$EndComp
$Comp
L Switch:SW_Push SW1
U 1 1
P 4550 5150
F 0 "SW1" H 4600 5250 50  0000 L CNN
F 1 "SW_Push" H 4550 5090 50  0000 C CNN
F 2 "Button_Switch_THT:SW_PUSH_6mm" H 4550 5350 50  0001 C CNN
F 3 "~" H 4550 5350 50  0001 C CNN
	1    4550 5150
	1    0    0    -1  
$EndComp
Wire Wire Line
	700  2650 1050 2650
$Comp
L Device:R R1
U 1 1
P 1050 3050
F 0 "R1" V 1130 3050 50  0000 C CNN
F 1 "10k" V 1050 3050 50  0000 C CNN
F 2 "Resistor_THT:R_Axial_DIN0207_L6.3mm_D2.5mm_P10.16mm_Horizontal" V 980 3050 50  0001 C CNN
F 3 "~" H 1050 3050 50  0001 C CNN
	1    1050 3050
	1    0    0    -1  
$EndComp
Wire Wire Line
	1050 2900 1050 2650
Connection ~ 1050 2650
Wire Wire Line
	1050 2650 1500 2650
Wire Wire Line
	1050 3200 1050 3450
Wire Wire Line
	3350 3700 3350 3900
Wire Wire Line
	2400 3900 2400 3800
Wire Wire Line
	2850 3250 2850 3900
Connection ~ 2400 3900
Wire Wire Line
	3350 3900 2850 3900
Connection ~ 2850 3900
Wire Wire Line
	2850 3900 2400 3900
Wire Wire Line
	1700 3900 1700 3800
Wire Wire Line
	2400 3900 1700 3900
Wire Wire Line
	700  3250 700  3900
Connection ~ 1700 3900
Wire Wire Line
	700  3900 1050 3900
Wire Wire Line
	1700 4000 1700 3900
$Comp
L power:GND #PWR03
U 1 1
P 1700 4000
F 0 "#PWR03" H 1700 3750 50  0001 C CNN
F 1 "GND" H 1700 3850 50  0000 C CNN
F 2 "" H 1700 4000 50  0001 C CNN
F 3 "" H 1700 4000 50  0001 C CNN
	1    1700 4000
	1    0    0    -1  
$EndComp
$Comp
L Device:Jumper_NO_Small JP1
U 1 1
P 1050 3700
F 0 "JP1" H 1050 3780 50  0000 C CNN
F 1 "Jumper_2" H 1060 3640 50  0000 C CNN
F 2 "Connector_PinHeader_2.54mm:PinHeader_1x02_P2.54mm_Vertical" H 1050 3700 50  0001 C CNN
F 3 "~" H 1050 3700 50  0001 C CNN
	1    1050 3700
	0    1    1    0   
$EndComp
$Comp
L Jumper:Jumper_3_Bridged12 JP3
U 1 1
P 4650 1200
F 0 "JP3" H 4550 1100 50  0000 C CNN
F 1 "Jumper_3" H 4650 1310 50  0000 C CNN
F 2 "Connector_PinHeader_2.54mm:PinHeader_1x03_P2.54mm_Vertical" H 4650 1200 50  0001 C CNN
F 3 "~" H 4650 1200 50  0001 C CNN
	1    4650 1200
	0    -1   1    0   
$EndComp
$Comp
L Jumper:Jumper_2_Open JP2
U 1 1
P 3150 950
F 0 "JP2" H 3150 1060 50  0000 C CNN
F 1 "Jumper_2" H 3150 860 50  0000 C CNN
F 2 "Connector_PinHeader_2.54mm:PinHeader_1x02_P2.54mm_Vertical" H 3150 950 50  0001 C CNN
F 3 "~" H 3150 950 50  0001 C CNN
	1    3150 950 
	1    0    0    -1  
$EndComp
Wire Wire Line
	1050 3800 1050 3900
Connection ~ 1050 3900
Wire Wire Line
	1050 3900 1700 3900
Wire Wire Line
	1050 3600 1050 3450
Connection ~ 1050 3450
Text Notes 950  3850 1    50   ~ 0
DISABLE
Text GLabel 750  7650 1    50   Input ~ 0
Vin
$Comp
L power:+12V #PWR0101
U 1 1
P 1150 7650
F 0 "#PWR0101" H 1150 7500 50  0001 C CNN
F 1 "+12V" H 1150 7790 50  0000 C CNN
F 2 "" H 1150 7650 50  0001 C CNN
F 3 "" H 1150 7650 50  0001 C CNN
	1    1150 7650
	1    0    0    -1  
$EndComp
$Comp
L power:+5V #PWR0102
U 1 1
P 1550 7650
F 0 "#PWR0102" H 1550 7500 50  0001 C CNN
F 1 "+5V" H 1550 7790 50  0000 C CNN
F 2 "" H 1550 7650 50  0001 C CNN
F 3 "" H 1550 7650 50  0001 C CNN
	1    1550 7650
	1    0    0    -1  
$EndComp
$Comp
L power:PWR_FLAG #FLG0101
U 1 1
P 750 7750
F 0 "#FLG0101" H 750 7825 50  0001 C CNN
F 1 "PWR_FLAG" H 750 7900 50  0000 C CNN
F 2 "" H 750 7750 50  0001 C CNN
F 3 "~" H 750 7750 50  0001 C CNN
	1    750  7750
	-1   0    0    1   
$EndComp
$Comp
L power:PWR_FLAG #FLG0102
U 1 1
P 1150 7750
F 0 "#FLG0102" H 1150 7825 50  0001 C CNN
F 1 "PWR_FLAG" H 1150 7900 50  0000 C CNN
F 2 "" H 1150 7750 50  0001 C CNN
F 3 "~" H 1150 7750 50  0001 C CNN
	1    1150 7750
	-1   0    0    1   
$EndComp
$Comp
L power:PWR_FLAG #FLG0103
U 1 1
P 1550 7750
F 0 "#FLG0103" H 1550 7825 50  0001 C CNN
F 1 "PWR_FLAG" H 1550 7900 50  0000 C CNN
F 2 "" H 1550 7750 50  0001 C CNN
F 3 "~" H 1550 7750 50  0001 C CNN
	1    1550 7750
	-1   0    0    1   
$EndComp
Wire Wire Line
	750  7750 750  7650
Wire Wire Line
	1150 7750 1150 7650
Wire Wire Line
	1550 7750 1550 7650
Text Notes 550  7400 0    50   ~ 0
ERC Happy Zone
$Comp
L power:GND #PWR0103
U 1 1
P 1950 7650
F 0 "#PWR0103" H 1950 7400 50  0001 C CNN
F 1 "GND" H 1950 7500 50  0000 C CNN
F 2 "" H 1950 7650 50  0001 C CNN
F 3 "" H 1950 7650 50  0001 C CNN
	1    1950 7650
	-1   0    0    1   
$EndComp
$Comp
L power:PWR_FLAG #FLG0104
U 1 1
P 1950 7750
F 0 "#FLG0104" H 1950 7825 50  0001 C CNN
F 1 "PWR_FLAG" H 1950 7900 50  0000 C CNN
F 2 "" H 1950 7750 50  0001 C CNN
F 3 "~" H 1950 7750 50  0001 C CNN
	1    1950 7750
	-1   0    0    1   
$EndComp
Wire Wire Line
	1950 7650 1950 7750
Wire Notes Line
	550  7400 2150 7400
Wire Notes Line
	2150 7950 550  7950
Wire Notes Line
	550  7950 550  7300
Wire Notes Line
	550  7300 2150 7300
Wire Notes Line
	2150 7300 2150 7950
$Comp
L Device:Jumper_NO_Small JP7
U 1 1
P 5600 5150
F 0 "JP7" H 5600 5230 50  0000 C CNN
F 1 "Jumper" H 5610 5090 50  0000 C CNN
F 2 "Connector_PinHeader_2.54mm:PinHeader_1x02_P2.54mm_Vertical" H 5600 5150 50  0001 C CNN
F 3 "~" H 5600 5150 50  0001 C CNN
	1    5600 5150
	1    0    0    -1  
$EndComp
$Comp
L Device:Jumper_NO_Small JP8
U 1 1
P 5600 5550
F 0 "JP8" H 5600 5630 50  0000 C CNN
F 1 "Jumper" H 5610 5490 50  0000 C CNN
F 2 "Connector_PinHeader_2.54mm:PinHeader_1x02_P2.54mm_Vertical" H 5600 5550 50  0001 C CNN
F 3 "~" H 5600 5550 50  0001 C CNN
	1    5600 5550
	1    0    0    -1  
$EndComp
$Comp
L Device:Jumper_NO_Small JP9
U 1 1
P 5600 5950
F 0 "JP9" H 5600 6030 50  0000 C CNN
F 1 "Jumper" H 5610 5890 50  0000 C CNN
F 2 "Connector_PinHeader_2.54mm:PinHeader_1x02_P2.54mm_Vertical" H 5600 5950 50  0001 C CNN
F 3 "~" H 5600 5950 50  0001 C CNN
	1    5600 5950
	1    0    0    -1  
$EndComp
$Comp
L Device:Jumper_NO_Small JP10
U 1 1
P 5600 6350
F 0 "JP10" H 5600 6430 50  0000 C CNN
F 1 "Jumper" H 5610 6290 50  0000 C CNN
F 2 "Connector_PinHeader_2.54mm:PinHeader_1x02_P2.54mm_Vertical" H 5600 6350 50  0001 C CNN
F 3 "~" H 5600 6350 50  0001 C CNN
	1    5600 6350
	1    0    0    -1  
$EndComp
Wire Wire Line
	5500 5150 5400 5150
Wire Wire Line
	5500 5550 5400 5550
Wire Wire Line
	5500 5950 5400 5950
Wire Wire Line
	5500 6350 5400 6350
Text GLabel 8950 2400 2    50   Input ~ 0
DATA
Text GLabel 8950 3100 2    50   Input ~ 0
PB0
Text GLabel 8950 3250 2    50   Input ~ 0
CLK
Text GLabel 8950 3850 2    50   Input ~ 0
PB1
Text GLabel 8950 4250 2    50   Input ~ 0
PROG_12V
Text GLabel 8950 4950 2    50   Input ~ 0
PB3
Text GLabel 8950 4050 2    50   Input ~ 0
PB2
Text GLabel 8000 1250 2    50   Input ~ 0
DATA
Text GLabel 8000 1350 2    50   Input ~ 0
CLK
Text GLabel 8000 1450 2    50   Input ~ 0
RESET
Text GLabel 6500 3300 2    50   Input ~ 0
PROG_12V
Text GLabel 4450 3500 0    50   Input ~ 0
RESET
Text GLabel 4300 5150 0    50   Input ~ 0
PB0
Text GLabel 4300 5550 0    50   Input ~ 0
PB1
Text GLabel 4300 5950 0    50   Input ~ 0
PB2
Text GLabel 4300 6350 0    50   Input ~ 0
PB3
Text GLabel 5400 5150 0    50   Input ~ 0
PB0
Text GLabel 5400 5550 0    50   Input ~ 0
PB1
Text GLabel 5400 5950 0    50   Input ~ 0
PB2
Text GLabel 5400 6350 0    50   Input ~ 0
PB3
Wire Wire Line
	8950 4050 8550 4050
Wire Wire Line
	8550 4050 8550 3600
Wire Wire Line
	8550 3600 8250 3600
Text GLabel 3250 4750 0    50   Input ~ 0
PB0
Text GLabel 3250 5250 0    50   Input ~ 0
PB1
Text GLabel 3250 5750 0    50   Input ~ 0
PB2
Text GLabel 3250 6250 0    50   Input ~ 0
PB3
$Comp
L Mechanical:MountingHole H1
U 1 1
P 3000 7500
F 0 "H1" H 3000 7700 50  0000 C CNN
F 1 "M3" H 3000 7625 50  0000 C CNN
F 2 "MountingHole:MountingHole_3.5mm" H 3000 7500 50  0001 C CNN
F 3 "~" H 3000 7500 50  0001 C CNN
	1    3000 7500
	1    0    0    -1  
$EndComp
$Comp
L Mechanical:MountingHole H2
U 1 1
P 3200 7500
F 0 "H2" H 3200 7700 50  0000 C CNN
F 1 "M3" H 3200 7625 50  0000 C CNN
F 2 "MountingHole:MountingHole_3.5mm" H 3200 7500 50  0001 C CNN
F 3 "~" H 3200 7500 50  0001 C CNN
	1    3200 7500
	1    0    0    -1  
$EndComp
$Comp
L Mechanical:MountingHole H3
U 1 1
P 3400 7500
F 0 "H3" H 3400 7700 50  0000 C CNN
F 1 "M3" H 3400 7625 50  0000 C CNN
F 2 "MountingHole:MountingHole_3.5mm" H 3400 7500 50  0001 C CNN
F 3 "~" H 3400 7500 50  0001 C CNN
	1    3400 7500
	1    0    0    -1  
$EndComp
$Comp
L Mechanical:MountingHole H4
U 1 1
P 3600 7500
F 0 "H4" H 3600 7700 50  0000 C CNN
F 1 "M3" H 3600 7625 50  0000 C CNN
F 2 "MountingHole:MountingHole_3.5mm" H 3600 7500 50  0001 C CNN
F 3 "~" H 3600 7500 50  0001 C CNN
	1    3600 7500
	1    0    0    -1  
$EndComp
$EndSCHEMATC
